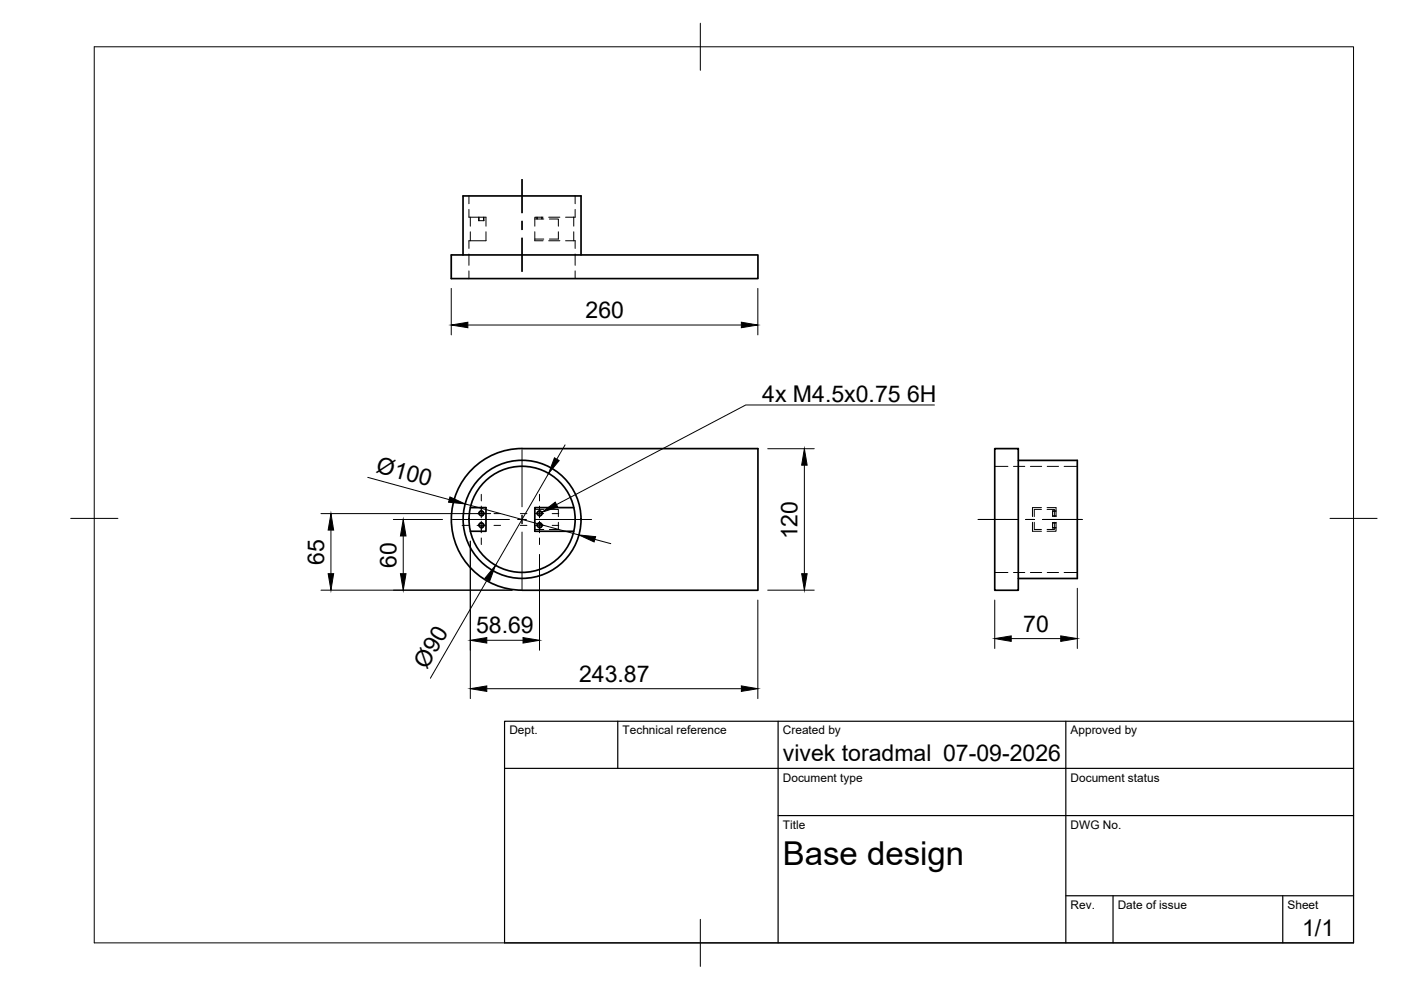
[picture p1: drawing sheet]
<svg xmlns="http://www.w3.org/2000/svg" width="297mm" height="210mm" viewBox="0 0 297 210" stroke-linecap="round" stroke-linejoin="round" font-family="sans-serif">
<!-- layer: Visible -->
<g fill="none" stroke="#000" stroke-width=".36">
<path d="M95.7 54.1h65v5h-65zM98.2 54.1v-12.6h25v12.6M100.1 99.5a14.8 14.8 0 0 1 10.6-4.4h50v30.1h-50a15 15 0 0 1-13.9-9.3 15 15 0 0 1 3.3-16.4zM210.9 95.1h5v30.1h-5zM215.9 97.6h12.5v25.1h-12.5M99.7 107.6h3.3v5h-3.3M121.6 107.6h-8.2v5h8.2"/>
<circle cx="102.1" cy="111.4" r=".48"/>
<circle cx="102.1" cy="108.9" r=".48"/>
<circle cx="110.7" cy="110.1" r="12.5"/>
<circle cx="110.7" cy="110.1" r="11.3"/>
<circle cx="114.4" cy="111.4" r=".48"/>
<circle cx="114.4" cy="108.9" r=".48"/>
</g>
<!-- layer: Hidden -->
<g fill="none" stroke="#000" stroke-width=".21">
<path d="M99.4 44.4v1.7h3.6v1.9M99.4 41.5v1.7M99.4 53.9v2.4M99.4 57.4v1.7M99.7 46.1v1.9M99.7 49.1v1.9M101.5 46.8h1.1M101.6 46.1v.7M102.5 46.1v.7M103 49.1v1.9h-3.6v1.7M113.4 46.4h1.9M113.4 50.7h1.9"/>
<path d="M113.4 49.1v1.9h1.7M113.9 46.1v.3M114.9 46.1v.3M115.1 46.1h-1.7v1.9M116.3 51h2.4M116.3 46.1h2.4M116.5 46.4h1.9v1.6M118.4 49.1v1.6h-1.9M119.9 51h2v1.7M119.9 46.1h1.7M121.6 46.1v1.9M121.6 49.1v1.9"/>
<path d="M121.9 44.4v1.7h-.3M121.9 41.5v1.7M121.9 53.9v2.4M121.9 57.4v1.7M210.9 98.9h2.8M214.9 98.9h2.4M218.5 98.9h2.4M222 98.9h2.4M225.6 98.9h2.8M113.4 112.3h1.9M113.4 108h1.9M116.5 108h1.9v1.5"/>
<path d="M118.4 110.7v1.6h-1.9M218.9 110.7v1.9h1.9M219.3 110.7v1.6h1.5M220.8 107.6h-1.9v1.9M220.8 108h-1.5v1.5M222 107.6h1.9v1.9M222 108h1.5v1.5M223.2 108.3v1.2M223.2 110.8v1.2M223.2 109.4h.7M223.2 108.4h.7M223.2 111.9h.7"/>
<path d="M223.2 110.9h.7M223.5 110.7v1.6h-1.5M223.9 110.7v1.9h-1.9M210.9 121.4h2.8M214.9 121.4h2.4M218.5 121.4h2.4M222 121.4h2.4M225.6 121.4h2.8"/>
</g>
<!-- layer: Visible Narrow -->
<path d="M101.5 109a.58 .58 0 0 1 .5-.7 .58 .58 0 0 1 .6 .5 .58 .58 0 0 1-.4 .6M101.5 111.5a.58 .58 0 0 1 .5-.7 .58 .58 0 0 1 .6 .5 .58 .58 0 0 1-.4 .7M113.8 111.5a.58 .58 0 0 1 .5-.7 .58 .58 0 0 1 .7 .5 .58 .58 0 0 1-.5 .7M113.8 109a.58 .58 0 0 1 .5-.7 .58 .58 0 0 1 .7 .5 .58 .58 0 0 1-.5 .6" fill="none" stroke="#000" stroke-width=".21"/>
<!-- layer: Hidden Narrow -->
<path d="M101.5 46.1v.7M102.6 46.1v.7M113.8 46.1v.3M115 46.1v.3M223.2 109.5h.7M223.2 108.3h.7M223.2 112h.7M223.2 110.8h.7" fill="none" stroke="#000" stroke-width=".21"/>
<!-- layer: BORDER -->
<path d="M20 9.9h267v190h-267zM148.5 4.9v10M15 109.9h10M282 109.9h10M148.5 194.9v10" fill="none" stroke="#000" stroke-width=".21"/>
<!-- layer: TITLEBLOCK -->
<path d="M107 152.9h180v47h-180zM131 152.9v10M165 152.9v47M226 152.9v47M107 162.9h180M165 172.9h122M226 189.9h61M236 189.9v10M272 189.9v10" fill="none" stroke="#000" stroke-width=".25"/>
<!-- layer: Smart Centers -->
<g fill="none" stroke="#000" stroke-width=".21">
<path d="M110.7 38.1v7M110.7 46.9v1.8M110.7 50.5v7M110.7 95.4v12.1M95.9 110.1h12.1M98 108.9h1.4M98 111.4h1.4M101.2 108.9h1.7M101.2 111.4h1.7M102 104.8v1.4M102 107.3v2.5M102 110.5v2.5"/>
<path d="M102 114.1v1.4M104.7 108.9h1.4M104.7 111.4h1.4M109.8 110.1h1.8M110.3 108.9h1.4M110.3 111.4h1.4M110.7 109.2v1.8M110.7 112.8v12.1M113.4 110.1h12M113.5 108.9h1.8M113.5 111.4h1.8M114.4 104.8v1.4"/>
<path d="M114.4 107.3v2.5M114.4 110.5v2.5M114.4 114.1v1.4M117.1 108.9h1.4M117.1 111.4h1.4M207.4 110.1h8.3M217.5 110.1h1.8M221.1 110.1h8.3"/>
</g>
<!-- layer: FD_Dimensions -->
<g fill="none" stroke="#000" stroke-width=".21">
<path d="M95.7 61.1v9.9M99.2 68.9h58M160.7 61.1v9.9M119.8 94.3l-1.8 3.1M162.8 95.1h9.8M170.5 98.6v23M68.1 108.9h35.9M70.2 112.4v9.2M78 101.2l17.2 4.7M83.4 110.1h10.4M85.5 113.6v8M98.6 106.8l24.1 6.6"/>
<path d="M99.7 114.7v33.4M114.4 117.6v20.3M116.3 100.4l-11.2 19.5M126.1 114.4l3.4 .9M68.1 125.1h40.5M103.2 135.8h7.7M103.3 122.9l-12.1 20.9M160.7 127.2v20.9M162.8 125.1h9.8M210.9 127.2v10.3M214.4 135.4h10.5M228.4 124.7v12.8"/>
<path d="M103.2 146h54"/>
</g>
<g fill="#000" stroke="#000" stroke-width=".21">
<path d="M95.7 68.9l3.5-.6v1.2zM157.2 68.3l3.5 .6-3.5 .6zM117.6 97.1l1 .6-2.3 2.7zM170.5 95.1l.6 3.5h-1.1zM70.2 108.9l.5 3.5h-1.1zM85.5 110.1l.6 3.5h-1.2zM95.4 105.4l3.2 1.4-3.5-.3zM122.7 113.4l3.6 .4-.3 1.1zM69.6 121.6h1.1l-.5 3.5zM84.9 121.6h1.2l-.6 3.5zM105.1 119.9l-1.3 3.3-1-.6zM99.7 135.8l3.5-.6v1.1z"/>
<path d="M110.9 135.2l3.5 .6-3.5 .5zM170 121.6h1.1l-.6 3.5zM210.9 135.4l3.5-.6v1.2zM224.9 134.8l3.5 .6-3.5 .6zM99.7 146l3.5-.6v1.2zM157.2 145.4l3.5 .6-3.5 .6z"/>
</g>
<!-- layer: Hole Notes -->
<path d="M114.9 108.6l2.8-2.1 .6 1z" fill="#000" stroke="#000" stroke-width=".21"/>
<path d="M198.1 85.9h-40l-40.1 21.1" fill="none" stroke="#000" stroke-width=".21"/>
<text font-size="7" x="166" y="183.4">Base design</text>
<g font-size="4.9">
<text x="124.1" y="67.5">260</text>
<text x="161.6" y="85.2">4x M4.5x0.75</text>
<text x="192.3" y="85.2">6H</text>
<text x="79.5" y="100" transform="rotate(15 79.5 100)">Ø100</text>
<text x="68.7" y="119.7" transform="rotate(-90 68.7 119.7)">65</text>
<text x="169.1" y="114.4" transform="rotate(-90 169.1 114.4)">120</text>
<text x="84" y="120.3" transform="rotate(-90 84 120.3)">60</text>
<text x="100.9" y="134.3">58.69</text>
<text x="216.9" y="133.9">70</text>
<text x="90.5" y="142" transform="rotate(-60 90.5 142)">Ø90</text>
<text x="122.8" y="144.6">243.87</text>
<text x="166" y="161.4">vivek toradmal 07-09-2026</text>
<text x="276.1" y="198.6">1/1</text>
</g>
<g font-size="2.5">
<text x="108" y="155.7">Dept.</text>
<text x="132" y="155.7">Technical reference</text>
<text x="166" y="155.7">Created by</text>
<text x="227" y="155.7">Approved by</text>
<text x="166" y="165.7">Document type</text>
<text x="227" y="165.7">Document status</text>
<text x="166" y="175.7">Title</text>
<text x="227" y="175.7">DWG No.</text>
<text x="227" y="192.7">Rev.</text>
<text x="237" y="192.7">Date of issue</text>
<text x="273" y="192.7">Sheet</text>
</g>
</svg>
